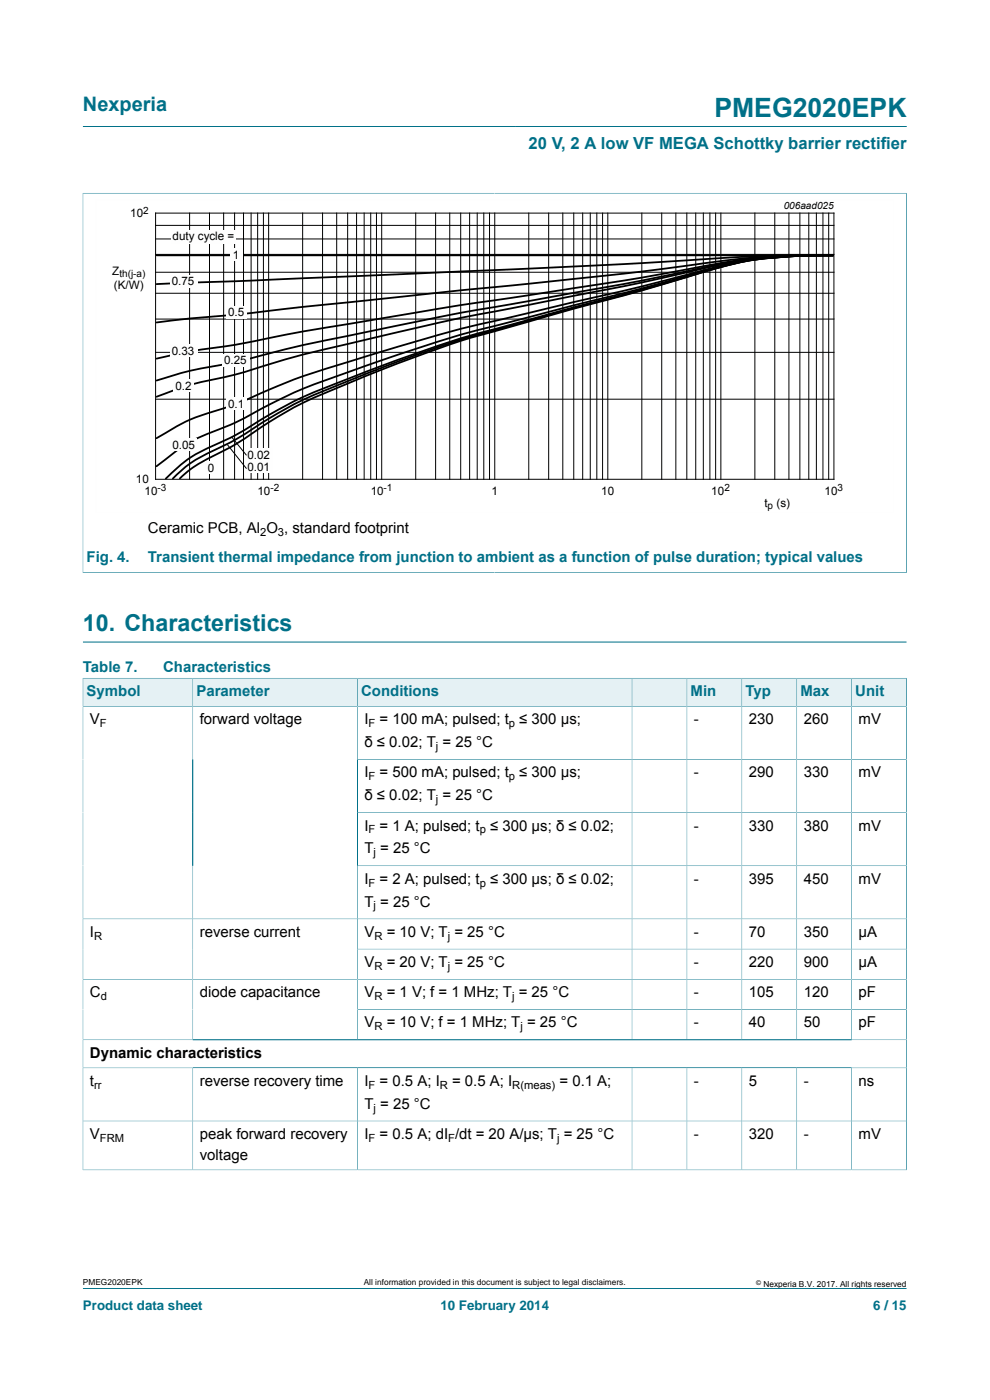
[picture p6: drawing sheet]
<svg xmlns="http://www.w3.org/2000/svg" width="210mm" height="297mm" viewBox="0 0 210 297" stroke-linecap="round" stroke-linejoin="round" font-family="sans-serif">
<path d="M17.6 26.8h174.7M17.5 41h174.9M17.6 40.9v80.7M192.3 40.9v80.7M17.5 121.5h174.9M17.6 273.3h174.7" fill="none" stroke="#007088" stroke-width=".21"/>
<path d="M20.3 42.4h169.3v66.3h-169.3z" fill="none" stroke="#fefefe" stroke-width=".21"/>
<g fill="none" stroke="#000" stroke-width=".21">
<path d="M33 45.2h143.9v56.5h-143.9zM33 57.8h143.9M33 54h143.9M33 50.7h143.9M33 47.8h143.9M40.2 45.2v56.5M44.4 45.2v56.5M47.4 45.2v56.5M49.8 45.2v56.5M51.7 45.2v56.5M53.3 45.2v56.5M54.7 45.2v56.5"/>
<path d="M55.9 45.2v56.5M57 45.2v56.5M64.2 45.2v56.5M68.4 45.2v56.5M71.4 45.2v56.5M73.7 45.2v56.5M75.6 45.2v56.5M77.2 45.2v56.5M78.6 45.2v56.5M79.9 45.2v56.5M81 45.2v56.5M88.2 45.2v56.5"/>
<path d="M92.4 45.2v56.5M95.4 45.2v56.5M97.7 45.2v56.5M99.6 45.2v56.5M101.2 45.2v56.5M102.6 45.2v56.5M103.8 45.2v56.5M104.9 45.2v56.5M112.2 45.2v56.5M116.4 45.2v56.5M119.4 45.2v56.5M121.7 45.2v56.5"/>
<path d="M123.6 45.2v56.5M125.2 45.2v56.5M126.6 45.2v56.5M127.8 45.2v56.5M128.9 45.2v56.5M136.1 45.2v56.5M140.4 45.2v56.5M143.4 45.2v56.5M145.7 45.2v56.5M147.6 45.2v56.5M149.2 45.2v56.5M150.6 45.2v56.5"/>
<path d="M151.8 45.2v56.5M152.9 45.2v56.5M160.1 45.2v56.5M164.3 45.2v56.5M167.3 45.2v56.5M169.7 45.2v56.5M171.6 45.2v56.5M173.2 45.2v56.5M174.6 45.2v56.5M175.8 45.2v56.5M33 74.7h143.9M33 67.7h143.9"/>
<path d="M33 62.2h143.9M33 84.7h143.9"/>
</g>
<path d="M33.2 54.2h143.5M176.7 54.2a83.9 83.9 0 0 0-27.7 3.5l-13.8 4-13.5 3.5-15.2 4.2a256 256 0 0 0-29.3 9.6l-.8 .3a120.8 120.8 0 0 0-18.5 8.2l-.8 .5a79.4 79.4 0 0 1-13.9 7.5 27.4 27.4 0 0 0-8 6M176.7 54.2a83.1 83.1 0 0 0-27.7 3.6l-12.9 3.8-14.4 3.7-15.2 4.3a246.4 246.4 0 0 0-29.3 9.9l-.8 .3a116.1 116.1 0 0 0-18.5 8.5l-.8 .4a80.5 80.5 0 0 1-13.9 7.9 23.5 23.5 0 0 0-6.5 4.9M176.7 54.2l-18.4 .3-23.1 1.4-22.2 1-79.8 3.4M176.7 54.2h-6.3a185.3 185.3 0 0 0-27.5 2.5l-14.8 1.8-63.8 6.6-13.5 1.6-11.3 .9-6.3 .8M176.7 54.2h-3.8a120.8 120.8 0 0 0-28.2 3.1l-12 2.2-36.7 5.5-30.8 5.2-6.5 1.2a172.5 172.5 0 0 1-18.3 3.1l-7.2 1.6M176.7 54.2h-.8a108.2 108.2 0 0 0-30.3 3.4l-12.9 2.6-36.7 6.5-29.9 6.1-7.4 1.8a133.1 133.1 0 0 1-17.4 3.8l-8.1 2.3M176.7 54.2a102.7 102.7 0 0 0-29.3 3.2l-13.9 3.1-35.7 6.9-25.7 6a241.7 241.7 0 0 0-22.2 6.1l-1.8 .4a65.6 65.6 0 0 0-14.9 4.3M176.7 54.2a91.6 91.6 0 0 0-27.7 3.2l-13.8 3.6-30.2 7.1a381.3 381.3 0 0 0-29.4 8.1l-.8 .3a142.9 142.9 0 0 0-24 8.9l-3.6 1.3a43.3 43.3 0 0 0-14 6.3M176.7 54.2a86.7 86.7 0 0 0-27.7 3.4l-13.8 3.8-29.4 7.5a297.5 297.5 0 0 0-29.4 9.1l-.8 .3a121.9 121.9 0 0 0-18.5 7.5 84.5 84.5 0 0 1-14.9 7 42 42 0 0 0-9 6.1M176.7 54.2a82.2 82.2 0 0 0-27.7 3.6l-13.8 4.1-13.5 3.6-15.2 4.3a237.6 237.6 0 0 0-29.3 10.1l-.8 .4a126.9 126.9 0 0 0-17 7.8l-2.3 1.4a82.3 82.3 0 0 1-13.9 8.3 21 21 0 0 0-5 3.7" fill="none" stroke="#000" stroke-width=".38"/>
<g fill="#fefefe">
<path d="M36.4 48.9h13.6v2.9h-13.6z"/>
<path d="M48.8 52.7h2.6v2.6h-2.6z"/>
<path d="M36 58.4h5.9v2.5h-5.9z"/>
<path d="M47.9 65.1h4.4v2.6h-4.4z"/>
<path d="M36 73.1h5.9v2.6h-5.9z"/>
<path d="M47.1 75.1h5.9v2.6h-5.9z"/>
<path d="M36.8 80.5h4.3v2.5h-4.3z"/>
<path d="M47.9 84.3h4.4v2.6h-4.4z"/>
<path d="M52.1 95.1h5.8v2.6h-5.8z"/>
<path d="M52.1 97.7h5.8v2.6h-5.8z"/>
<path d="M43.5 97.9h2.6v2.6h-2.6z"/>
</g>
<path d="M48.2 94.3l4.1 5.1M49.2 92.7l3.1 3.9" fill="none" stroke="#000" stroke-width=".21"/>
<path d="M36.2 93.1h5.5v2.6h-5.5z" fill="#fefefe"/>
<path d="M17.6 136.2h174.7" fill="none" stroke="#007088" stroke-width=".21"/>
<path d="M17.7 144h23.1v5.8h-23.1z" fill="#e5f1f4"/>
<path d="M17.6 143.8v6h23.3v-5.9h-23.4" fill="none" stroke="#007088" stroke-width=".21"/>
<path d="M41 144h34.8v5.8h-34.8z" fill="#e5f1f4"/>
<path d="M40.9 143.9h34.9v5.9h-34.9z" fill="none" stroke="#007088" stroke-width=".21"/>
<path d="M75.9 144h58.1v5.8h-58.1z" fill="#e5f1f4"/>
<path d="M75.8 143.9h58.3v5.9h-58.3z" fill="none" stroke="#007088" stroke-width=".21"/>
<path d="M134.1 144h11.5v5.8h-11.5z" fill="#e5f1f4"/>
<path d="M134.1 143.9h11.6v5.9h-11.6z" fill="none" stroke="#007088" stroke-width=".21"/>
<path d="M145.8 144h11.5v5.8h-11.5z" fill="#e5f1f4"/>
<path d="M145.7 143.9h11.7v5.9h-11.7z" fill="none" stroke="#007088" stroke-width=".21"/>
<path d="M157.4 144h11.5v5.8h-11.5z" fill="#e5f1f4"/>
<path d="M157.4 143.9h11.6v5.9h-11.6z" fill="none" stroke="#007088" stroke-width=".21"/>
<path d="M169.1 144h11.5v5.8h-11.5z" fill="#e5f1f4"/>
<path d="M169 143.9h11.7v5.9h-11.7z" fill="none" stroke="#007088" stroke-width=".21"/>
<path d="M180.7 144h11.5v5.8h-11.5z" fill="#e5f1f4"/>
<g fill="none" stroke="#007088" stroke-width=".21">
<path d="M40.9 149.8v70.8M75.8 149.8v70.8M134.1 149.8v70.8M145.7 149.8v70.8M157.4 149.8v70.8M169 149.8v70.8M192.3 149.8h-174.7v98.5M192.3 143.8v104.5M192.4 143.9h-11.7v76.7M75.8 161.1h116.5M75.8 172.4h116.5M75.8 183.7h116.5"/>
<path d="M192.3 194.9h-174.7M75.8 201.3h116.5M75.8 214.2h116.5M192.3 207.8h-174.7M17.6 220.6h174.7M17.6 226.5h174.7M17.6 237.8h174.7M40.9 226.5v21.7M75.8 226.5v21.7M134.1 226.5v21.7M145.7 226.5v21.7M157.4 226.5v21.7"/>
<path d="M169 226.5v21.7M180.7 226.5v21.7M17.5 248.2h174.9"/>
</g>
<text font-size="5.6" fill="#007088" x="151.5" y="24.8">PMEG2020EPK</text>
<text font-size="4.9" fill="#007088" x="17.6" y="133.8">10. Characteristics</text>
<text font-size="4.2" fill="#007088" x="17.6" y="23.6">Nexperia</text>
<text font-size="3.5" fill="#007088" x="112.1" y="31.7">20 V, 2 A low VF MEGA Schottky barrier rectifier</text>
<g font-size="3.2">
<text x="31.4" y="113.1">Ceramic PCB, Al O , standard footprint</text>
<text x="19.1" y="153.7">V</text>
<text x="42.4" y="153.7">forward voltage</text>
<text x="77.3" y="153.7">I</text>
<text x="80.5" y="153.7">= 100 mA; pulsed; t ≤ 300 µs;</text>
<text x="147.2" y="153.7">-</text>
<text x="158.8" y="153.7">230</text>
<text x="170.5" y="153.7">260</text>
<text x="182.1" y="153.7">mV</text>
<text x="77.3" y="158.5">δ ≤ 0.02; T = 25 °C</text>
<text x="77.3" y="164.9">I</text>
<text x="80.5" y="164.9">= 500 mA; pulsed; t ≤ 300 µs;</text>
<text x="147.2" y="164.9">-</text>
<text x="158.8" y="164.9">290</text>
<text x="170.5" y="164.9">330</text>
<text x="182.1" y="164.9">mV</text>
<text x="77.3" y="169.8">δ ≤ 0.02; T = 25 °C</text>
<text x="77.3" y="176.2">I</text>
<text x="80.5" y="176.2">= 1 A; pulsed; t ≤ 300 µs; δ ≤ 0.02;</text>
<text x="147.2" y="176.2">-</text>
<text x="158.8" y="176.2">330</text>
<text x="170.5" y="176.2">380</text>
<text x="182.1" y="176.2">mV</text>
<text x="77.3" y="181.1">T = 25 °C</text>
<text x="77.3" y="187.5">I</text>
<text x="80.5" y="187.5">= 2 A; pulsed; t ≤ 300 µs; δ ≤ 0.02;</text>
<text x="147.2" y="187.5">-</text>
<text x="158.8" y="187.5">395</text>
<text x="170.5" y="187.5">450</text>
<text x="182.1" y="187.5">mV</text>
<text x="77.3" y="192.3">T = 25 °C</text>
<text x="19.1" y="198.7">I</text>
<text x="42.4" y="198.7">reverse current</text>
<text x="77.3" y="198.7">V</text>
<text x="82" y="198.7">= 10 V; T = 25 °C</text>
<text x="147.2" y="198.7">-</text>
<text x="158.8" y="198.7">70</text>
<text x="170.5" y="198.7">350</text>
<text x="182.1" y="198.7">µA</text>
<text x="77.3" y="205.1">V</text>
<text x="82" y="205.1">= 20 V; T = 25 °C</text>
<text x="147.2" y="205.1">-</text>
<text x="158.8" y="205.1">220</text>
<text x="170.5" y="205.1">900</text>
<text x="182.1" y="205.1">µA</text>
<text x="19.1" y="211.6">C</text>
<text x="42.4" y="211.6">diode capacitance</text>
<text x="77.3" y="211.6">V</text>
<text x="82" y="211.6">= 1 V; f = 1 MHz; T = 25 °C</text>
<text x="147.2" y="211.6">-</text>
<text x="158.8" y="211.6">105</text>
<text x="170.5" y="211.6">120</text>
<text x="182.1" y="211.6">pF</text>
<text x="77.3" y="218">V</text>
<text x="82" y="218">= 10 V; f = 1 MHz; T = 25 °C</text>
<text x="147.2" y="218">-</text>
<text x="158.8" y="218">40</text>
<text x="170.5" y="218">50</text>
<text x="182.1" y="218">pF</text>
<text x="19.1" y="224.4">Dynamic characteristics</text>
<text x="19.1" y="230.3">t</text>
<text x="42.4" y="230.3">reverse recovery time</text>
<text x="77.3" y="230.3">I</text>
<text x="80.5" y="230.3">= 0.5 A; I</text>
<text x="95.9" y="230.3">= 0.5 A; I</text>
<text x="118.7" y="230.3">= 0.1 A;</text>
<text x="147.2" y="230.3">-</text>
<text x="158.8" y="230.3">5</text>
<text x="170.5" y="230.3">-</text>
<text x="182.1" y="230.3">ns</text>
<text x="77.3" y="235.2">T = 25 °C</text>
<text x="19.1" y="241.6">V</text>
<text x="42.4" y="241.6">peak forward recovery</text>
<text x="77.3" y="241.6">I</text>
<text x="80.5" y="241.6">= 0.5 A; dI /dt = 20 A/µs; T = 25 °C</text>
<text x="147.2" y="241.6">-</text>
<text x="158.8" y="241.6">320</text>
<text x="170.5" y="241.6">-</text>
<text x="182.1" y="241.6">mV</text>
<text x="42.4" y="246">voltage</text>
</g>
<g font-size="3.2" fill="#007088">
<text x="18.4" y="119.3">Fig. 4.</text>
<text x="31.4" y="119.3">Transient thermal impedance from junction to ambient as a function of pulse duration; typical values</text>
<text x="17.6" y="142.5">Table 7.</text>
<text x="34.6" y="142.5">Characteristics</text>
<text x="18.4" y="147.7">Symbol</text>
<text x="41.7" y="147.7">Parameter</text>
<text x="76.6" y="147.7">Conditions</text>
<text x="146.5" y="147.7">Min</text>
<text x="158.1" y="147.7">Typ</text>
<text x="169.8" y="147.7">Max</text>
<text x="181.4" y="147.7">Unit</text>
</g>
<g font-size="2.8" fill="#007088">
<text x="17.6" y="277.9">Product data sheet</text>
<text x="93.4" y="277.9">10 February 2014</text>
<text x="185.2" y="277.9">6 / 15</text>
</g>
<g font-size="2.5">
<text x="27.6" y="46">10</text>
<text x="36.6" y="50.8">duty cycle =</text>
<text x="23.8" y="58.3">Z</text>
<text x="49.4" y="54.9">1</text>
<text x="24.2" y="61.3">(K/W)</text>
<text x="36.4" y="60.6">0.75</text>
<text x="48.4" y="67.1">0.5</text>
<text x="36.4" y="75.3">0.33</text>
<text x="47.5" y="77.3">0.25</text>
<text x="37.2" y="82.7">0.2</text>
<text x="48.4" y="86.5">0.1</text>
<text x="36.6" y="95.3">0.05</text>
<text x="44.1" y="100.1">0</text>
<text x="52.5" y="97.3">0.02</text>
<text x="52.5" y="99.9">0.01</text>
<text x="28.8" y="102.5">10</text>
<text x="30.7" y="105">10</text>
<text x="54.6" y="105">10</text>
<text x="78.6" y="105">10</text>
<text x="104.2" y="105">1</text>
<text x="127.5" y="105">10</text>
<text x="150.9" y="105">10</text>
<text x="162.2" y="107.6">t</text>
<text x="164.7" y="107.6">(s)</text>
<text x="174.9" y="105">10</text>
</g>
<g font-size="2.4">
<text x="55.2" y="113.7">2</text>
<text x="59" y="113.7">3</text>
<text x="21.2" y="154.3">F</text>
<text x="78.2" y="154.3">F</text>
<text x="107.9" y="154.3">p</text>
<text x="92.4" y="159.1">j</text>
<text x="78.2" y="165.5">F</text>
<text x="107.9" y="165.5">p</text>
<text x="92.4" y="170.4">j</text>
<text x="78.2" y="176.8">F</text>
<text x="101.8" y="176.8">p</text>
<text x="79.3" y="181.7">j</text>
<text x="78.2" y="188.1">F</text>
<text x="101.8" y="188.1">p</text>
<text x="79.3" y="192.9">j</text>
<text x="20" y="199.4">R</text>
<text x="79.4" y="199.4">R</text>
<text x="95" y="199.4">j</text>
<text x="79.4" y="205.8">R</text>
<text x="95" y="205.8">j</text>
<text x="21.4" y="212.2">d</text>
<text x="79.4" y="212.2">R</text>
<text x="108.6" y="212.2">j</text>
<text x="79.4" y="218.6">R</text>
<text x="110.4" y="218.6">j</text>
<text x="20" y="231">rr</text>
<text x="78.2" y="231">F</text>
<text x="93.3" y="231">R</text>
<text x="108.7" y="231">R(meas)</text>
<text x="79.3" y="235.8">j</text>
<text x="21.2" y="242.2">FRM</text>
<text x="78.2" y="242.2">F</text>
<text x="95.1" y="242.2">F</text>
<text x="118.2" y="242.2">j</text>
</g>
<g font-size="2.1">
<text x="30.4" y="45.3">2</text>
<text x="166.2" y="44.4">006aad025</text>
<text x="25.3" y="58.8">th(j-a)</text>
<text x="33.4" y="104.3">-3</text>
<text x="57.4" y="104.3">-2</text>
<text x="81.4" y="104.3">-1</text>
<text x="153.7" y="104.3">2</text>
<text x="177.7" y="104.3">3</text>
<text x="162.8" y="108.1">p</text>
</g>
<g font-size="1.8">
<text x="17.6" y="272.7">PMEG2020EPK</text>
<text x="77.2" y="272.7">All information provided in this document is subject to legal disclaimers.</text>
<text x="161.9" y="273">Nexperia B.V. 2017. All rights reserved</text>
</g>
<text font-size="1.4" x="160.4" y="272.6">©</text>
</svg>
